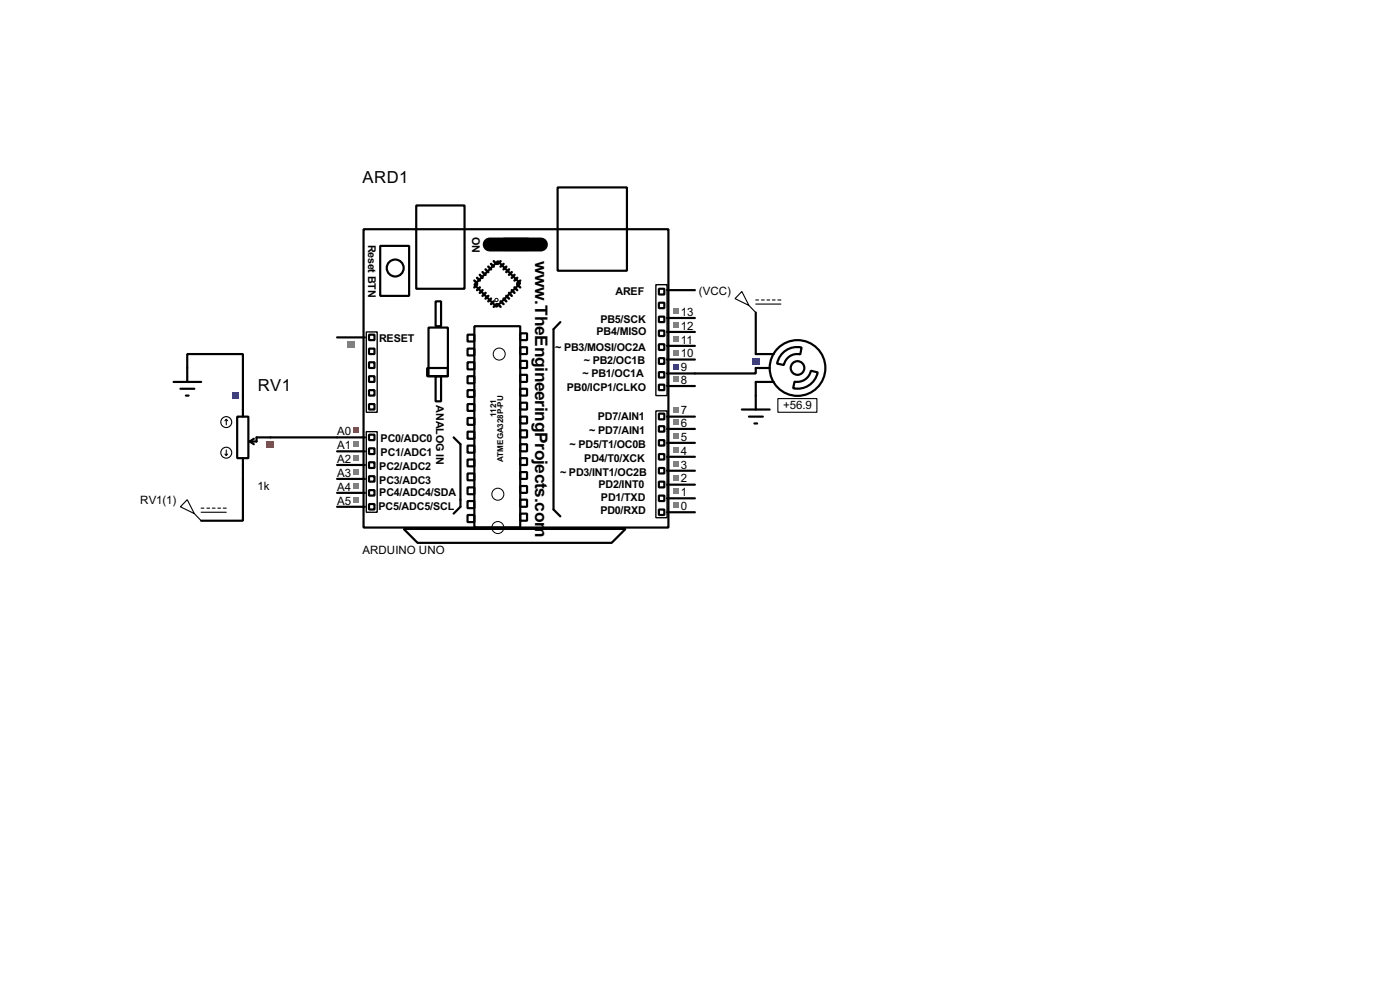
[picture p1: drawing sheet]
<svg xmlns="http://www.w3.org/2000/svg" width="256mm" height="180mm" viewBox="0 0 256 180" stroke-linecap="round" stroke-linejoin="round" font-family="sans-serif">
<g fill="none" stroke="#000" stroke-width=".4">
<path d="M76.3 37.6h8.8v15.3h-8.8zM102.2 34.3h12.7v15.3h-12.7zM66.6 42h55.9v54.6h-55.9zM69.7 45h5.3v9.2h-5.3zM78.5 60h3.6v8.9h-3.6zM79.8 55.2h1v4.5h-1zM86.9 59.7h8.4v36.9h-8.4zM91.2 47.8l4.1 4.1-4.3 4.3-4.1-4.1zM92.3 43.7h4.5v2.1h-4.5zM102.7 59l-1.3 1.3v33l1.3 1.2M120.7 52.9h1v1h-1zM120.7 58h1v1h-1z"/>
<path d="M120.7 55.4h1v1h-1zM122.2 58.2h5.1M122.2 53.1h5.1M138.5 57.2v7.6M34.3 67.4v-2.6h10.2v7.6M61.8 61.8h5.1M67.6 63.8h1v1h-1zM67.6 68.9h1v1h-1zM67.6 74h1v1h-1zM67.6 71.4h1v1h-1zM67.6 66.3h1v1.1h-1zM67.6 61.3h1v1h-1z"/>
<path d="M67.6 79.6h1v1h-1zM78.3 67.4h3.8v1.5h-3.8zM79.8 68.9h1v4.6h-1zM85.7 61.3h1.2v1.2h-1.2zM85.7 63.8h1.2v1.3h-1.2zM85.7 66.3h1.2v1.3h-1.2zM85.7 68.9h1.2v1.3h-1.2zM85.7 71.4h1.2v1.3h-1.2zM85.7 74h1.2v1.2h-1.2zM85.7 76.5h1.2v1.3h-1.2zM85.7 79h1.2v1.3h-1.2zM95.3 61h1.3v1.3h-1.3z"/>
<path d="M95.3 63.6h1.3v1.2h-1.3zM95.3 66.1h1.3v1.3h-1.3zM95.3 68.6h1.3v1.3h-1.3zM95.3 71.2h1.3v1.2h-1.3zM95.3 73.7h1.3v1.3h-1.3zM95.3 76.3h1.3v1.2h-1.3zM95.3 78.8h1.3v1.3h-1.3zM120.7 60.5h1v1h-1zM120.7 63h1v1.1h-1zM120.7 65.6h1v1h-1zM120.7 68.1h1v1h-1zM120.7 70.4h1v1h-1z"/>
<path d="M120.7 75.7h1v1.1h-1zM120.7 78h1v1h-1zM122.2 78.5h5.1M122.2 76.3h5.1M122.2 70.7h5.1M122.2 65.8h5.1M122.2 63.3h5.1M122.2 60.8h5.1M138.5 67.4v1h-16.3M138.5 69.9v2.5M44.5 87.7v7.6h-7.6M49.6 80.1h17.3"/>
<path d="M61.8 92.8h5.1M61.8 90.2h5.1M61.8 87.7h5.1M61.8 85.1h5.1M61.8 82.6h5.1M67.6 82.1h1v1h-1zM67.6 84.6h1v1.1h-1zM67.6 87.2h1v1h-1zM67.6 89.7h1v1h-1zM67.6 92.3h1v1h-1zM74 96.8h40.6l-2.5 2.6h-35.6zM83.1 80.1l1.3 1.2v11.5l-1.3 1.2"/>
<path d="M85.7 81.6h1.2v1.3h-1.2zM85.7 84.1h1.2v1.3h-1.2zM85.7 86.7h1.2v1.2h-1.2zM85.7 89.2h1.2v1.3h-1.2zM85.7 91.7h1.2v1.3h-1.2zM85.7 94.3h1.2v1.3h-1.2zM95.3 81.3h1.3v1.3h-1.3zM95.3 83.9h1.3v1.2h-1.3zM95.3 86.4h1.3v1.3h-1.3zM95.3 89h1.3v1.2h-1.3zM95.3 91.5h1.3v1.3h-1.3zM95.3 94h1.3v1.3h-1.3z"/>
<path d="M120.7 80.6h1v1h-1zM120.7 83.1h1v1h-1zM120.7 85.7h1v1h-1zM120.7 88.2h1v1h-1zM120.7 90.7h1v1h-1zM120.7 93.3h1v1h-1zM122.2 93.8h5.1M122.2 91.2h5.1M122.2 88.7h5.1M122.2 86.2h5.1M122.2 83.6h5.1M122.2 81.1h5.1"/>
<circle cx="72.4" cy="49.1" r="1.55"/>
</g>
<path d="M89.7 44.8h9.4" fill="none" stroke="#000" stroke-width="2.6"/>
<g fill="none" stroke="#000" stroke-width=".45">
<path d="M86.9 51.4l.5 .5M87.4 50.9l.5 .5M87.4 52.1l-.5 .5M87.9 50.3l.5 .6M87.9 52.6l-.5 .5M88.4 49.8l.6 .5M88.4 53.1l-.5 .5M89 49.3l.5 .5M89 53.6l-.6 .6M89.5 48.8l.5 .5M89.5 54.2l-.5 .5M90 48.3l.5 .5"/>
<path d="M90 54.7l-.5 .5M90.5 47.8l.5 .5M90.5 55.2l-.5 .5M91 55.7l-.5 .5M91.2 55.7l.5 .5M91.7 55.2l.6 .5M91.7 47.8l-.5 .5M92.3 54.7l.5 .5M92.3 48.3l-.6 .5M92.8 54.2l.5 .5M92.8 48.8l-.5 .5M93.3 53.6l.5 .6"/>
<path d="M93.3 49.3l-.5 .5M93.8 53.1l.5 .5M93.8 49.8l-.5 .5M94.3 52.6l.5 .5M94.3 50.3l-.5 .6M94.8 52.1l.5 .5M94.8 50.9l-.5 .5M95.3 51.4l-.5 .5"/>
</g>
<g fill="none" stroke="#000" stroke-width=".18">
<circle cx="90.9" cy="54.9" r=".3"/>
<circle cx="91.4" cy="64.8" r="1.1"/>
<circle cx="91.2" cy="90.5" r="1.1"/>
<circle cx="91.2" cy="96.6" r="1.1"/>
</g>
<path d="M120.2 52.1h2v20.3h-2zM67.1 60.8h2v14.7h-2zM67.1 79h2v14.8h-2zM120.2 75.2h2v19.6h-2z" fill="none" stroke="#000" stroke-width=".25"/>
<g fill="#808080">
<path d="M123.4 92h1v1h-1z"/>
<path d="M123.4 89.5h1v1h-1z"/>
<path d="M123.4 86.9h1v1h-1z"/>
<path d="M123.4 84.4h1v1h-1z"/>
<path d="M123.4 81.8h1v1.1h-1z"/>
<path d="M123.4 79.3h1v1h-1z"/>
<path d="M123.4 76.8h1v1h-1z"/>
<path d="M123.4 74.5h1v1h-1z"/>
<path d="M123.4 68.9h1v1h-1z"/>
</g>
<path d="M123.4 66.6h1v1h-1z" fill="#4040ff"/>
<g fill="#808080">
<path d="M123.4 64.1h1v1h-1z"/>
<path d="M123.4 61.5h1v1h-1z"/>
<path d="M123.4 59h1v1h-1z"/>
<path d="M123.4 56.4h1v1.1h-1z"/>
<path d="M64.7 91h1v1h-1z"/>
<path d="M64.7 88.4h1v1.1h-1z"/>
<path d="M64.7 85.9h1v1h-1z"/>
<path d="M64.7 83.4h1v1h-1z"/>
<path d="M64.7 80.8h1v1h-1z"/>
</g>
<path d="M64.7 78.3h1v1h-1z" fill="#ff4040"/>
<path d="M63.7 62.4h1.3v1.3h-1.3z" fill="#808080"/>
<path d="M43.5 76.3h2v7.6h-2zM44.5 72.4v3.9M44.5 83.9v3.8M45.8 80.8l.7 .5M46.5 80.3l-.7 .5M49.6 80.1h-2.6v.7h-1.2" fill="none" stroke="#000" stroke-width=".4"/>
<g fill="none" stroke="#000" stroke-width=".2">
<path d="M41.5 76.8l-.3 .2M41.5 76.8l.2 .2M41.5 76.8v1M41.2 83.1l.3 .3M41.5 82.4v1M41.7 83.1l-.2 .3"/>
<circle cx="41.4" cy="77.3" r="1"/>
<circle cx="41.4" cy="82.9" r="1"/>
</g>
<path d="M42.6 71.8h1.3v1.3h-1.3z" fill="#4040ff"/>
<path d="M48.9 80.7h1.3v1.3h-1.3z" fill="#ff4040"/>
<path d="M142.5 73h7.2v2.5h-7.2zM34.3 91.5l1.3 2.5-2.5-1.2zM35.6 94l1.3 1.3M36.9 93h.5M36.9 93.8h4.6M37.9 93h.5M38.9 93h.5M39.9 93h.5M40.9 93h.6" fill="none" stroke="#000" stroke-width=".2"/>
<g fill="none" stroke="#000" stroke-width=".4">
<path d="M31.8 69.9h5.1M33.1 71.2h2.5M34.1 72.4h.5M34.3 67.4v2.5M138.5 69.9h3.3M138.5 64.8h3.3M138.5 67.4h2.5M143.4 64.6a3.7 3.7 0 0 1 3.5-1l-.3 1.3a2.49 2.49 0 0 0-3 1.9l-1.2-.2 .2-.8zM145.6 69.9a2.56 2.56 0 0 0 3-2l1.2 .3a3.8 3.8 0 0 1-4.5 2.9z"/>
<circle cx="146.1" cy="67.4" r="5.1"/>
<circle cx="146.1" cy="67.4" r="1.25"/>
</g>
<path d="M137.8 65.5h1.3v1.2h-1.3z" fill="#4040ff"/>
<path d="M135.9 75h5.1M137.2 76.3h2.6M138.2 77.5h.5M138.5 72.4v2.6" fill="none" stroke="#000" stroke-width=".4"/>
<path d="M135.9 53.4l1.3 2.5-2.5-1.2zM137.2 55.9l1.3 1.3M138.5 54.9h.5M138.5 55.7h4.6M139.5 54.9h.5M140.5 54.9h.5M141.5 54.9h.5M142.5 54.9h.6" fill="none" stroke="#000" stroke-width=".2"/>
<g font-size="3.6">
<text x="98.1" y="47.7" transform="rotate(90 98.1 47.7)">w</text>
<text x="98.1" y="54.9" transform="rotate(90 98.1 54.9)">.TheEngineeringProjects.com</text>
</g>
<g font-size="3.4">
<text x="66.4" y="33.5">ARD1</text>
<text x="47.3" y="71.6">RV1</text>
</g>
<g font-size="2.4">
<text x="124.8" y="57.8">13</text>
<text x="128" y="54">(VCC)</text>
<text x="124.8" y="65.4">10</text>
<text x="124.8" y="62.9">11</text>
<text x="124.8" y="60.3">12</text>
<text x="124.8" y="70.2">8</text>
<text x="124.8" y="68">9</text>
<text x="124.8" y="75.8">7</text>
<text x="143.5" y="74.9">+56.9</text>
<text x="61.8" y="82.2">A1</text>
<text x="61.8" y="79.7">A0</text>
<text x="124.8" y="83.2">4</text>
<text x="124.8" y="80.7">5</text>
<text x="124.8" y="78.1">6</text>
<text x="47.2" y="89.8">1k</text>
<text x="61.8" y="89.8">A4</text>
<text x="61.8" y="87.3">A3</text>
<text x="61.8" y="84.7">A2</text>
<text x="124.8" y="88.3">2</text>
<text x="124.8" y="85.7">3</text>
<text x="25.7" y="92.2">RV1(1)</text>
<text x="61.8" y="92.4">A5</text>
<text x="124.8" y="93.4">0</text>
<text x="124.8" y="90.8">1</text>
<text x="66.4" y="101.5">ARDUINO UNO</text>
</g>
<g font-size="2.2">
<text x="67.5" y="44.8" transform="rotate(90 67.5 44.8)">Reset BTN</text>
<text x="86.5" y="43.3" transform="rotate(90 86.5 43.3)">ON</text>
<text x="112.7" y="54">AREF</text>
<text x="110" y="59.1">PB5/SCK</text>
<text x="69.4" y="62.7">RESET</text>
<text x="101.7" y="64.2">~ PB3/MOSI/OC2A</text>
<text x="109.3" y="61.4">PB4/MISO</text>
<text x="103.8" y="71.6">PB0/ICP1/CLKO</text>
<text x="106.7" y="69">~ PB1/OC1A</text>
<text x="107" y="66.7">~ PB2/OC1B</text>
<text x="79.9" y="74.2" transform="rotate(90 79.9 74.2)">ANALOG IN</text>
<text x="109.5" y="76.9">PD7/AIN1</text>
<text x="69.7" y="83.5">PC1/ADC1</text>
<text x="69.7" y="81">PC0/ADC0</text>
<text x="104.4" y="82">~ PD5/T1/OC0B</text>
<text x="107.9" y="79.4">~ PD7/AIN1</text>
<text x="69.5" y="88.5">PC3/ADC3</text>
<text x="69.5" y="86">PC2/ADC2</text>
<text x="102.6" y="87.1">~ PD3/INT1/OC2B</text>
<text x="107" y="84.5">PD4/T0/XCK</text>
<text x="109.6" y="89.4">PD2/INT0</text>
<text x="69.3" y="93.4">PC5/ADC5/SCL</text>
<text x="69.5" y="90.8">PC4/ADC4/SDA</text>
<text x="110" y="94.2">PD0/RXD</text>
<text x="110.1" y="91.6">PD1/TXD</text>
</g>
<g font-size="1.7">
<text x="90.9" y="76.2" transform="rotate(-90 90.9 76.2)">1121</text>
<text x="92.2" y="84.5" transform="rotate(-90 92.2 84.5)">ATMEGA328P-PU</text>
</g>
</svg>
